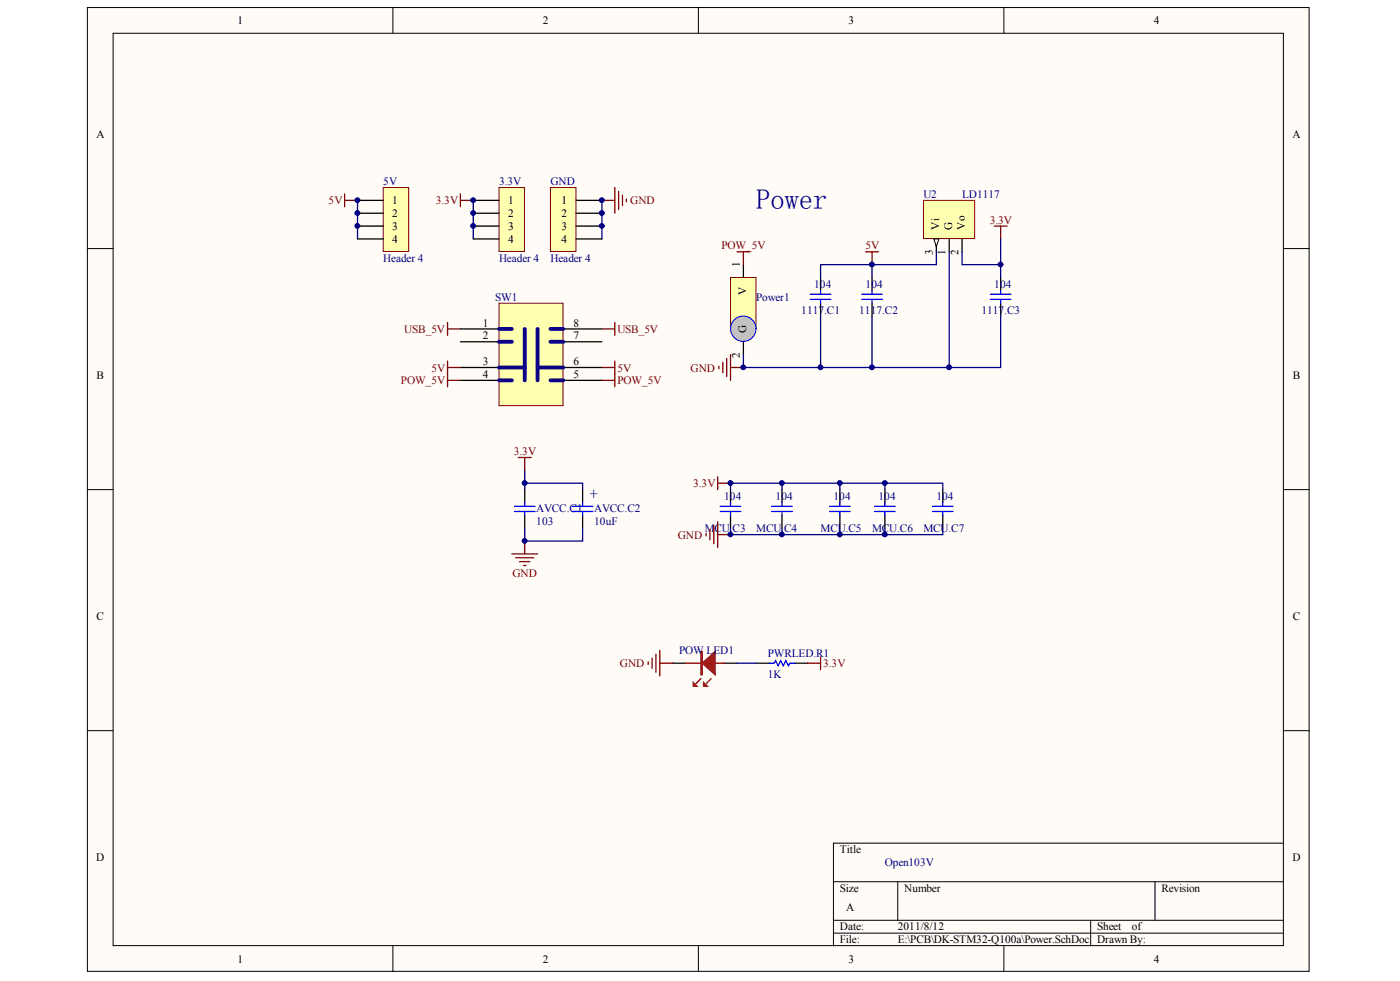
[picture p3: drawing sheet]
<svg xmlns="http://www.w3.org/2000/svg" width="291mm" height="204mm" viewBox="0 0 291 204" stroke-linecap="round" stroke-linejoin="round" font-family="sans-serif">
<g fill="#fffcf8" stroke="#000" stroke-width=".21">
<path d="M18.2 1.6h253.9v200.3h-253.9z"/>
<path d="M23.5 6.9h243.3v189.7h-243.3z"/>
</g>
<g fill="none" stroke="#000" stroke-width=".21">
<path d="M81.7 1.6v5.3M145.2 1.6v5.3M208.7 1.6v5.3M18.2 51.7h5.3M266.9 51.7h5.3M18.2 101.8h5.3M266.9 101.8h5.3M18.2 151.9h5.3M266.9 151.9h5.3M266.9 175.3h-93.6v21.3M81.7 196.6v5.4M145.2 196.6v5.4"/>
<path d="M173.3 183.3h93.6M173.3 191.3h93.6M173.3 194h93.6M186.6 183.3v8M208.7 196.6v5.4M226.7 191.3v5.3M240.1 183.3v8"/>
</g>
<path d="M192 41.6h10.6v8h-10.6z" fill="#ffffb0" stroke="#800000" stroke-width=".21"/>
<path d="M194.7 49.7v2.6M197.3 49.7v2.6M200 49.7v2.6" fill="none" stroke="#000" stroke-width=".27"/>
<path d="M194.1 49.7h1.1l-.5 1.6z" fill="#fffcf8" stroke="#000" stroke-width=".21"/>
<path d="M151.9 57.7h5.3v10.6h-5.3z" fill="#ffffb0" stroke="#800000" stroke-width=".21"/>
<circle cx="154.5" cy="68.3" r="2.64" fill="#c0c0c0" stroke="#00f" stroke-width=".21"/>
<g fill="none" stroke="#000" stroke-width=".27">
<path d="M154.5 55v2.7M170.6 57.7v2.7M181.3 57.7v2.7M208 57.7v2.7M154.5 71v2.7M170.6 63v2.7M181.3 63v2.7M208 63v2.7M109.1 101.8v2.6M109.1 107.1v2.7M121.1 101.8v2.6M121.1 107.1v2.7"/>
<path d="M151.9 101.8v2.6M151.9 107.1v2.7M162.6 101.8v2.6M162.6 107.1v2.7M174.6 101.8v2.6M174.6 107.1v2.7M184 101.8v2.6M184 107.1v2.7M196 101.8v2.6M196 107.1v2.7M139.8 137.8h2.7M150.5 137.8h2.7"/>
<path d="M157.2 137.8h2.7M165.2 137.8h2.7"/>
</g>
<g fill="none" stroke="#00f" stroke-width=".27">
<path d="M168.4 61.2h4.3M168.4 62.2h4.3M170.6 60.4v.8M170.6 62.2v.8M179.1 61.2h4.3M179.1 62.2h4.3M181.3 60.4v.8M181.3 62.2v.8M205.9 61.2h4.3M205.9 62.2h4.3M208 60.4v.8M208 62.2v.8"/>
<path d="M106.9 105.2h4.3M106.9 106.3h4.3M109.1 104.4v.8M109.1 106.3v.8M119 105.2h4.3M119 106.3h4.3M121.1 104.4v.8M121.1 106.3v.8M149.7 105.2h4.3M149.7 106.3h4.3M151.9 104.4v.8M151.9 106.3v.8"/>
<path d="M160.4 105.2h4.3M160.4 106.3h4.3M162.6 104.4v.8M162.6 106.3v.8M172.5 105.2h4.2M172.5 106.3h4.2M174.6 104.4v.8M174.6 106.3v.8M181.8 105.2h4.3M181.8 106.3h4.3M184 104.4v.8M184 106.3v.8"/>
<path d="M193.9 105.2h4.2M193.9 106.3h4.2M196 104.4v.8M196 106.3v.8M159.9 137.8h1.1l.2-.5 .6 1.1 .5-1.1 .5 1.1 .6-1.1 .5 1.1 .3-.6h1"/>
</g>
<g fill="none" stroke="#000080" stroke-width=".27">
<path d="M98.4 41.6v8.1M125.1 41.6v8.1M181.3 55h-10.7v2.7M194.7 52.3v2.7h-13.4v2.7M197.3 52.3v24.1h-16M200 52.3v2.7h8v2.7M208 49.7v5.3M170.6 65.7v10.7h-16.1v-2.7M181.3 65.7v10.7h-10.7M208 65.7v10.7h-10.7M109.1 97.8v4M109.1 109.8v2.7h12v-2.7"/>
<path d="M109.1 100.4h12v1.4M151.9 101.8v-1.4h44.1v1.4M151.9 109.8v1.3h44.1v-1.3M162.6 100.4v1.4M162.6 109.8v1.3M174.6 100.4v1.4M174.6 109.8v1.3M184 100.4v1.4M184 109.8v1.3M153.2 137.8h4"/>
</g>
<g fill="none" stroke="#800000" stroke-width=".27">
<path d="M127.8 39v5.3M128.6 39.8v3.7M95.7 40.3v2.7M95.7 41.6h2.7M125.1 41.6h2.7M129.4 40.6v2.1M130.2 41.4v.5M153.2 52.3h2.7M154.5 52.3v2.7M179.9 52.3h2.7M181.3 52.3v2.7M206.7 47h2.7"/>
<path d="M208 47v2.7M93 67v2.7M93 68.4h2.7M149.5 76.1v.6M150.3 75.3v2.2M151.1 74.5v3.8M151.9 73.7v5.4M151.9 76.4h2.6M107.7 95.1h2.7M109.1 95.1v2.7M149.2 99.1v2.7M106.4 115.1h5.4"/>
<path d="M107.2 115.9h3.8M108 116.7h2.2M108.8 117.5h.6M109.1 112.5v2.6M146.8 110.9v.5M147.6 110.1v2.1M148.4 109.3v3.7M149.2 108.5v5.3M149.2 111.1h2.7M149.2 100.4h2.7M134.8 137.6v.5M135.6 136.8v2.1"/>
<path d="M136.4 136v3.7M137.2 135.2v5.3M137.2 137.8h2.6M167.9 137.8h2.7M170.6 136.5v2.7"/>
</g>
<path d="M142.5 137.8h8M145.7 141.1l-1.1 1M147.9 141.1l-1.1 1" fill="none" stroke="#bf0000" stroke-width=".27"/>
<g fill="#bf0000" stroke="#bf0000" stroke-width=".27">
<path d="M146 137.8l2.7-2.4v4.8z"/>
<path d="M144.1 141.9l.8 .8h-.8z"/>
<path d="M146.3 141.9l.8 .8h-.8z"/>
<path d="M145.7 135.4h.3v4.8h-.3z" fill-rule="evenodd"/>
</g>
<path d="M103.7 63h13.4v21.3h-13.4z" fill="#ffffb0" stroke="#800000" stroke-width=".21"/>
<path d="M95.7 68.4h8M95.7 71h8M95.7 76.4h8M95.7 79.1h8M117.1 68.4h8M117.1 71h8M117.1 76.4h8M117.1 79.1h8" fill="none" stroke="#000" stroke-width=".27"/>
<path d="M103.7 68.4h2.7M103.7 71h2.7M103.7 76.4h5.4M103.7 79.1h2.7M109.1 68.4v10.7M111.8 68.4v10.7M111.8 76.4h5.3M114.4 68.4h2.7M114.4 71h2.7M114.4 79.1h2.7" fill="none" stroke="#0c0087" stroke-width=".8"/>
<path d="M71.6 40.3v2.7M71.6 41.6h2.7M93 75.1v5.3M93 79.1h2.7M93 76.4h2.7M125.1 68.4h2.7M125.1 79.1h2.7M125.1 76.4h2.7M127.8 67v2.7M127.8 75.1v5.3" fill="none" stroke="#800000" stroke-width=".27"/>
<path d="M74.3 41.6v8.1" fill="none" stroke="#000080" stroke-width=".27"/>
<path d="M79.7 39h5.3v13.3h-5.3z" fill="#ffffb0" stroke="#800000" stroke-width=".21"/>
<path d="M74.3 41.6h5.4M74.3 44.3h5.4M74.3 47h5.4M74.3 49.7h5.4" fill="none" stroke="#000" stroke-width=".27"/>
<path d="M103.7 39h5.3v13.3h-5.3z" fill="#ffffb0" stroke="#800000" stroke-width=".21"/>
<path d="M98.4 41.6h5.3M98.4 44.3h5.3M98.4 47h5.3M98.4 49.7h5.3" fill="none" stroke="#000" stroke-width=".27"/>
<path d="M114.4 39h5.3v13.3h-5.3z" fill="#ffffb0" stroke="#800000" stroke-width=".21"/>
<path d="M119.8 41.6h5.3M119.8 44.3h5.3M119.8 47h5.3M119.8 49.7h5.3" fill="none" stroke="#000" stroke-width=".27"/>
<g fill="#000080" stroke="#000080" stroke-width=".21">
<circle cx="74.3" cy="47" r=".5"/>
<circle cx="74.3" cy="44.3" r=".5"/>
<circle cx="74.3" cy="41.6" r=".5"/>
<circle cx="98.4" cy="47" r=".5"/>
<circle cx="98.4" cy="44.3" r=".5"/>
<circle cx="98.4" cy="41.6" r=".5"/>
<circle cx="109.1" cy="112.4" r=".5"/>
<circle cx="109.1" cy="100.4" r=".5"/>
<circle cx="125.1" cy="47" r=".5"/>
<circle cx="125.1" cy="44.3" r=".5"/>
<circle cx="125.1" cy="41.6" r=".5"/>
<circle cx="151.8" cy="111.1" r=".5"/>
<circle cx="151.8" cy="100.4" r=".5"/>
<circle cx="154.5" cy="76.3" r=".5"/>
<circle cx="162.5" cy="111.1" r=".5"/>
<circle cx="162.5" cy="100.4" r=".5"/>
<circle cx="170.6" cy="76.3" r=".5"/>
<circle cx="174.6" cy="111.1" r=".5"/>
<circle cx="174.6" cy="100.4" r=".5"/>
<circle cx="181.3" cy="76.3" r=".5"/>
<circle cx="181.3" cy="55" r=".5"/>
<circle cx="183.9" cy="111.1" r=".5"/>
<circle cx="183.9" cy="100.4" r=".5"/>
<circle cx="197.3" cy="76.3" r=".5"/>
<circle cx="208" cy="55" r=".5"/>
</g>
<text font-size="5.9" fill="#000080" x="157.2" y="43.5">Power</text>
<text font-size="3.7" fill="#000080" x="122.5" y="103.9">+</text>
<g font-size="2.4">
<text x="49.3" y="5.1">1</text>
<text x="112.9" y="5.1">2</text>
<text x="176.4" y="5.1">3</text>
<text x="239.9" y="5.1">4</text>
<text x="20" y="28.7">A</text>
<text x="268.7" y="28.7">A</text>
<text x="81.5" y="42.5">1</text>
<text x="81.5" y="45.2">2</text>
<text x="81.5" y="47.8">3</text>
<text x="105.6" y="42.5">1</text>
<text x="105.6" y="45.2">2</text>
<text x="105.6" y="47.8">3</text>
<text x="116.7" y="42.5">1</text>
<text x="116.7" y="45.2">2</text>
<text x="116.7" y="47.8">3</text>
<text x="81.5" y="50.5">4</text>
<text x="105.6" y="50.5">4</text>
<text x="116.7" y="50.5">4</text>
<text x="100.4" y="67.9">1</text>
<text x="100.4" y="70.5">2</text>
<text x="119.2" y="70.5">7</text>
<text x="119.2" y="67.9">8</text>
<text x="100.4" y="75.9">3</text>
<text x="119.2" y="75.9">6</text>
<text x="20.1" y="78.8">B</text>
<text x="100.4" y="78.6">4</text>
<text x="119.2" y="78.6">5</text>
<text x="268.8" y="78.8">B</text>
<text x="20.1" y="128.9">C</text>
<text x="268.8" y="128.9">C</text>
<text x="20" y="179">D</text>
<text x="174.6" y="177.3">Title</text>
<text x="268.7" y="179">D</text>
<text x="174.6" y="185.4">Size</text>
<text x="188" y="185.4">Number</text>
<text x="241.4" y="185.4">Revision</text>
<text x="175.9" y="189.4">A</text>
<text x="174.6" y="193.4">Date:</text>
<text x="174.6" y="196.1">File:</text>
<text x="186.6" y="193.4">2011/8/12</text>
<text x="186.6" y="196.1">E:\PCB\DK-STM32-Q100a\Power.SchDoc</text>
<text x="228.1" y="193.4">Sheet</text>
<text x="228.1" y="196.1">Drawn By:</text>
<text x="235.3" y="193.4">of</text>
<text x="49.3" y="200.1">1</text>
<text x="112.9" y="200.1">2</text>
<text x="176.4" y="200.1">3</text>
<text x="239.9" y="200.1">4</text>
</g>
<g font-size="2.4" fill="#000080">
<text x="79.7" y="38.5">5V</text>
<text x="103.7" y="38.5">3.3V</text>
<text x="114.4" y="38.5">GND</text>
<text x="192" y="41.2">U2</text>
<text x="200" y="41.2">LD1117</text>
<text x="79.7" y="54.5">Header 4</text>
<text x="103.7" y="54.5">Header 4</text>
<text x="114.4" y="54.5">Header 4</text>
<text x="169.2" y="59.9">104</text>
<text x="179.9" y="59.9">104</text>
<text x="206.7" y="59.9">104</text>
<text x="102.9" y="62.5">SW1</text>
<text x="157.2" y="62.5">Power1</text>
<text x="166.6" y="65.2">1117.C1</text>
<text x="178.6" y="65.2">1117.C2</text>
<text x="204" y="65.2">1117.C3</text>
<text x="111.5" y="106.4">AVCC.C1</text>
<text x="123.5" y="106.4">AVCC.C2</text>
<text x="150.5" y="103.9">104</text>
<text x="161.2" y="103.9">104</text>
<text x="173.3" y="103.9">104</text>
<text x="182.6" y="103.9">104</text>
<text x="194.7" y="103.9">104</text>
<text x="111.5" y="109">103</text>
<text x="123.5" y="109">10uF</text>
<text x="146.5" y="110.6">M</text>
<text x="148.6" y="110.6">CU.C3</text>
<text x="157.2" y="110.6">MCU.C4</text>
<text x="170.6" y="110.6">MCU.C5</text>
<text x="181.3" y="110.6">MCU.C6</text>
<text x="192" y="110.6">MCU.C7</text>
<text x="141.2" y="136">POW</text>
<text x="146.9" y="136">LED1</text>
<text x="159.6" y="136.5">PWRLED.R</text>
<text x="171.2" y="136.5">1</text>
<text x="159.6" y="140.8">1K</text>
<text x="184" y="180.1">Open103V</text>
</g>
<g font-size="2.4" fill="#800000">
<text x="68.3" y="42.5">5V</text>
<text x="90.6" y="42.5">3.3V</text>
<text x="131" y="42.5">GND</text>
<text x="205.7" y="46.5">3.3V</text>
<text x="150" y="51.8">POW_5V</text>
<text x="179.9" y="51.8">5V</text>
<text x="84.1" y="69.2">USB_5V</text>
<text x="128.3" y="69.2">USB_5V</text>
<text x="89.7" y="77.2">5V</text>
<text x="128.3" y="77.2">5V</text>
<text x="143.6" y="77.2">GND</text>
<text x="83.4" y="79.9">POW_5V</text>
<text x="128.3" y="79.9">POW_5V</text>
<text x="106.8" y="94.6">3.3V</text>
<text x="144.1" y="101.3">3.3V</text>
<text x="140.9" y="112">GND</text>
<text x="106.5" y="119.9">GND</text>
<text x="128.9" y="138.7">GND</text>
<text x="171.1" y="138.7">3.3V</text>
</g>
<g font-size="2.3">
<text x="195.3" y="47.8" transform="rotate(-90 195.3 47.8)">Vi</text>
<text x="197.9" y="47.8" transform="rotate(-90 197.9 47.8)">G</text>
<text x="200.6" y="47.8" transform="rotate(-90 200.6 47.8)">Vo</text>
<text x="193.9" y="53" transform="rotate(-90 193.9 53)">3</text>
<text x="196.6" y="53" transform="rotate(-90 196.6 53)">1</text>
<text x="199.3" y="53" transform="rotate(-90 199.3 53)">2</text>
<text x="153.8" y="55.5" transform="rotate(-90 153.8 55.5)">1</text>
<text x="155.1" y="61.3" transform="rotate(-90 155.1 61.3)">V</text>
<text x="155.1" y="69.2" transform="rotate(-90 155.1 69.2)">G</text>
<text x="153.8" y="74.4" transform="rotate(-90 153.8 74.4)">2</text>
</g>
</svg>
